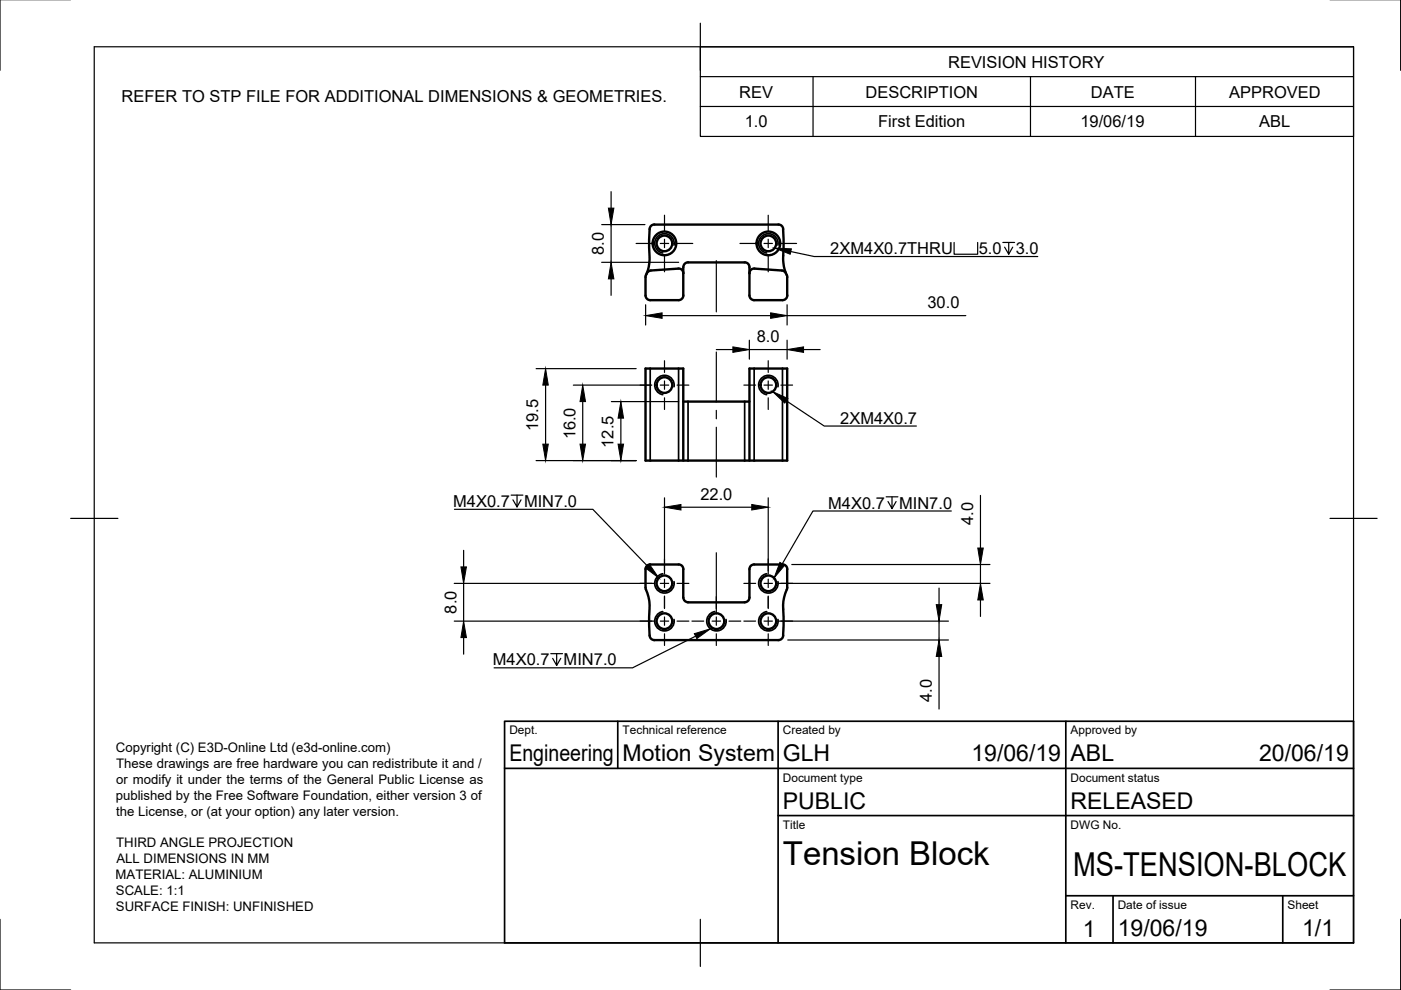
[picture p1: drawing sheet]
<svg xmlns="http://www.w3.org/2000/svg" width="297mm" height="210mm" viewBox="0 0 297 210" stroke-linecap="round" stroke-linejoin="round" font-family="sans-serif">
<!-- layer: Visible -->
<g fill="none" stroke="#000" stroke-width=".51">
<path d="M137.1 58l-.2 .3M144.9 57.9l-.3-.7-.8-.2-5.8 .4-.5 .1-.4 .5M145.9 55.6h12M145.9 55.6a1.04 1.04 0 0 0-1 1v6a1.01 1.01 0 0 1-1 1h-6a1.01 1.01 0 0 1-1-1l.1-4.3M157.9 55.6a1.01 1.01 0 0 1 1 1v6a1.01 1.01 0 0 0 1 1h6a1.01 1.01 0 0 0 1-1l-.1-4.3M165.8 57.4l-6.1-.4-.7 .4-.1 .5M166.1 48.6a1.01 1.01 0 0 0-1.1-1h-26.3a1.09 1.09 0 0 0-1 1.4v6l-.1 1.5-.5 1.5M166.1 54.2l.1 2.3 .6 1.8M144.9 85.1h14M144.9 97.7v-19.6h-8v19.6h30v-19.6h-8v19.6M137.7 134.7l-.1-3.9a11.6 11.6 0 0 0-.7-6.2v-3.9a.97 .97 0 0 1 1-1h6a.97 .97 0 0 1 1 1v6a1.04 1.04 0 0 0 1 1h12a1.01 1.01 0 0 0 1-1v-6a.97 .97 0 0 1 1-1h6a.97 .97 0 0 1 1 1v3.9a11.3 11.3 0 0 0-.8 6.2l-.1 3.9M166.1 134.7a1.01 1.01 0 0 1-1.1 1h-26.3"/>
<circle cx="140.9" cy="51.6" r="1.66"/>
<circle cx="140.9" cy="51.6" r="2.51"/>
<circle cx="162.9" cy="51.6" r="2.51"/>
<circle cx="140.9" cy="81.6" r="1.66"/>
<circle cx="162.9" cy="81.6" r="1.66"/>
<circle cx="140.9" cy="123.7" r="1.66"/>
<circle cx="162.9" cy="131.7" r="1.66"/>
<circle cx="162.9" cy="123.7" r="1.66"/>
</g>
<!-- layer: Visible Narrow -->
<path d="M142.9 52a2.06 2.06 0 0 0-1.7-2.4 2.06 2.06 0 0 0-2.4 1.6 2.06 2.06 0 0 0 1.7 2.4M137.9 78.1v19.6M143.9 78.1v19.6M159.9 78.1v19.6M165.9 78.1v19.6M142.9 82a2.06 2.06 0 0 0-1.7-2.4 2.06 2.06 0 0 0-2.4 1.7 2.06 2.06 0 0 0 1.7 2.4M145.9 85.1v12.6M157.9 85.1v12.6M164.9 82a2.06 2.06 0 0 0-1.6-2.4 2.06 2.06 0 0 0-2.4 1.7 2.06 2.06 0 0 0 1.7 2.4M140.5 121.6a2.06 2.06 0 0 0-1.7 2.4 2.06 2.06 0 0 0 2.4 1.7 2.06 2.06 0 0 0 1.7-2.4M162.6 129.7a2.06 2.06 0 0 0-1.7 2.4 2.06 2.06 0 0 0 2.4 1.6 2.06 2.06 0 0 0 1.6-2.4M162.6 121.6a2.06 2.06 0 0 0-1.7 2.4 2.06 2.06 0 0 0 2.4 1.7 2.06 2.06 0 0 0 1.6-2.4" fill="none" stroke="#000" stroke-width=".36"/>
<!-- layer: Border -->
<path d="M0 -.1v15M297 -.1v15M20 9.9h267v190h-267zM148.5 4.9v10M15 109.9h10M282 109.9h10M0 194.9v15h15M148.5 194.9v10M297 194.9v15h-15" fill="none" stroke="#000" stroke-width=".25"/>
<!-- layer: TitleBlock -->
<path d="M107 152.9h180v47h-180zM131 152.9v10M165 152.9v47M226 152.9v47M107 162.9h180M165 172.9h122M226 189.9h61M236 189.9v10M272 189.9v10" fill="none" stroke="#000" stroke-width=".36"/>
<!-- layer: BOM -->
<path d="M148.5 9.9h138.5v19h-138.5zM148.5 16.2h138.5M172.4 16.2v12.7M218.5 16.2v12.7M253.5 16.2v12.7M148.5 22.6h138.5" fill="none" stroke="#000" stroke-width=".25"/>
<!-- layer: Center Lines -->
<g fill="none" stroke="#000" stroke-width=".25">
<path d="M134.9 51.6h3.3M140 51.6h1.8M140.9 45.6v3.4M140.9 50.7v1.8M140.9 54.3v3.3M143.6 51.6h3.3M151.9 55.3v10.8M156.9 51.6h3.3M162.9 45.6v3.4M140.9 76.5v2.5M151.9 74.6v10.6M162.9 76.5v2.5"/>
<path d="M135.7 81.7h2.5M140 81.7h1.8M140.9 80.8v1.7M140.9 84.3v2.5M143.6 81.7h2.4M151.9 87v1.8M151.9 90.6v10.5M157.7 81.7h2.5M162 81.7h1.8M162.9 80.8v1.7M162.9 84.3v2.5M165.6 81.7h2.4"/>
<path d="M140.9 118.5v2.5M151.9 117.2v13M162.9 118.5v2.5M135.7 123.7h2.5M140 123.7h1.8M140.9 122.8v1.8M140.9 126.4v2.6M143.6 123.7h2.4M154.6 131.7h2.5M157.7 123.7h2.5M157.7 131.7h2.5M162 123.7h1.8"/>
<path d="M162 131.7h1.8M162.9 122.8v1.8M162.9 126.4v2.6M162.9 130.8v1.8M162.9 134.4v2.5M165.6 123.7h2.4M165.6 131.7h2.4"/>
</g>
<!-- layer: Dimensions -->
<g fill="none" stroke="#000" stroke-width=".25">
<path d="M127.6 55.6h16.3M127.6 47.6h9.1M129.6 40.6v3.5M129.6 47.6v8M129.6 59.1v3.5M113.7 78.2h21.2M136.9 64.6v4.3M140.4 66.9h23M151.9 74.1h3.5M158.9 72.1v4.1M158.9 74.1h8M166.9 64.6v4.3"/>
<path d="M166.9 72.1v4.1M166.9 66.9h37.9M170.4 74.1h3.5M113.7 97.7h21.2M115.7 81.7v12.5M121.6 81.7h16.4M123.5 85.1v9.1M129.6 85.1h14.3M131.6 88.7v5.5M98.3 116.7v3.5M140.9 105.6v16.1M144.4 107.5h15"/>
<path d="M162.9 105.6v16.1M167.9 119.7h42M207.9 105v11.2M207.9 119.7v4M96.3 131.7h42.6M96.3 123.7h42.6M98.3 123.7v8M98.3 135.2v3.5M164.9 131.7h36.2M164.9 123.7h45M167 135.7h34.1M199.1 124.7v3.5"/>
<path d="M199.1 131.7v4M199.1 139.2v11.1M207.9 127.2v3.5"/>
</g>
<g fill="#000" stroke="#000" stroke-width=".21">
<path d="M129.6 55.6l.6 3.5h-1.2zM129 44.1h1.2l-.6 3.5zM136.9 66.9l3.5-.6v1.2zM155.4 73.5l3.5 .6-3.5 .6zM163.4 66.3l3.5 .6-3.5 .6zM166.9 74.1l3.5-.6v1.2zM115.1 94.2h1.1l-.5 3.5zM115.7 78.2l.5 3.5h-1.1zM123 94.2h1.1l-.6 3.5zM123.5 81.7l.6 3.4h-1.1zM131 94.2h1.2l-.6 3.5zM131.6 85.1l.6 3.6h-1.2z"/>
<path d="M140.9 107.5l3.5-.5v1.1zM159.4 107l3.5 .5-3.5 .6zM207.3 116.2h1.2l-.6 3.5zM98.3 131.7l.6 3.5h-1.2zM97.7 120.2h1.2l-.6 3.5zM198.5 128.2h1.2l-.6 3.5zM199.1 135.7l.6 3.5h-1.2zM207.9 123.7l.6 3.5h-1.2z"/>
</g>
<!-- layer: Annotations -->
<path d="M163.8 83l3.2 1.5-.6 1zM136.8 120.4l.9-.8 2 2.9zM165.4 119.2l1 .6-2.3 2.8z" fill="#000" stroke="#000" stroke-width=".21"/>
<path d="M167.7 53.3l4.9 1.1h47.4M166.7 85l8.1 5.3h19.5M96.4 108h29.3l11.6 12M108.4 105h2.5M109.6 105v2.5l-.8-1.5M110.5 106l-.9 1.5M187.9 105.3h2.5M189.1 105.3v2.5l-.8-1.5M190 106.3l-.9 1.5M201.7 108.3h-29.3l-6.5 11.2M147.5 134.9l-13.4 6.7h-29.3" fill="none" stroke="#000" stroke-width=".25"/>
<text font-size="13.2" x="103.4" y="142.9">xMIN7.0</text>
<g font-size="7">
<text x="166" y="183.4">Tension Block</text>
<text x="227.5" y="185.8">MS-TENSION-BLOCK</text>
</g>
<text font-size="6.6" x="163" y="55.7">v5.0x3.0x3.0</text>
<g font-size="4.9">
<text x="108" y="161.4">Engineering</text>
<text x="132" y="161.4">Motion System</text>
<text x="166" y="161.4">GLH</text>
<text x="206" y="161.4">19/06/19</text>
<text x="227" y="161.4">ABL</text>
<text x="267" y="161.4">20/06/19</text>
<text x="166" y="171.4">PUBLIC</text>
<text x="227" y="171.4">RELEASED</text>
<text x="229.6" y="198.6">1</text>
<text x="237" y="198.4">19/06/19</text>
<text x="276.1" y="198.6">1/1</text>
</g>
<g font-size="3.5">
<text x="201" y="14.3">REVISION HISTORY</text>
<text x="25.8" y="21.7">REFER TO STP FILE FOR ADDITIONAL DIMENSIONS &amp; GEOMETRIES.</text>
<text x="156.7" y="20.7">REV</text>
<text x="183.5" y="20.7">DESCRIPTION</text>
<text x="231.3" y="20.7">DATE</text>
<text x="260.6" y="20.7">APPROVED</text>
<text x="157.9" y="27">1.0</text>
<text x="186.2" y="27">First Edition</text>
<text x="229.1" y="27">19/06/19</text>
<text x="267" y="27">ABL</text>
<text x="176" y="53.9">2XM4X0.7THRU</text>
<text x="207.5" y="53.9">5.0</text>
<text x="215.3" y="53.9">3.0</text>
<text x="128" y="54" transform="rotate(-90 128 54)">8.0</text>
<text x="196.6" y="65.4">30.0</text>
<text x="160.5" y="72.6">8.0</text>
<text x="178.1" y="89.8">2XM4X0.7</text>
<text x="114.1" y="91.4" transform="rotate(-90 114.1 91.4)">19.5</text>
<text x="122" y="93.2" transform="rotate(-90 122 93.2)">16.0</text>
<text x="130.1" y="94.9" transform="rotate(-90 130.1 94.9)">12.5</text>
<text x="96.1" y="107.5">M4X0.7</text>
<text x="111.1" y="107.5">MIN7.0</text>
<text x="148.5" y="106">22.0</text>
<text x="175.6" y="107.8">M4X0.7</text>
<text x="190.6" y="107.8">MIN7.0</text>
<text x="206.3" y="111.2" transform="rotate(-90 206.3 111.2)">4.0</text>
<text x="96.8" y="130.1" transform="rotate(-90 96.8 130.1)">8.0</text>
<text x="104.5" y="141.1">M4X0.7</text>
<text x="119.5" y="141.1">MIN7.0</text>
<text x="197.5" y="148.9" transform="rotate(-90 197.5 148.9)">4.0</text>
</g>
<g font-size="2.8">
<text x="24.6" y="159.4">Copyright (C) E3D-Online Ltd (e3d-online.com)</text>
<text x="24.6" y="166.2">or modify it under the terms of the General Public License as</text>
<text x="24.6" y="162.8">These drawings are free hardware you can redistribute it and /</text>
<text x="24.5" y="169.6">published by the Free Software Foundation, either version 3 of</text>
<text x="24.7" y="172.9">the License, or (at your option) any later version.</text>
<text x="24.6" y="179.6">THIRD ANGLE PROJECTION</text>
<text x="24.7" y="183">ALL DIMENSIONS IN MM</text>
<text x="24.5" y="186.3">MATERIAL: ALUMINIUM</text>
<text x="24.6" y="189.7">SCALE: 1:1</text>
<text x="24.6" y="193.1">SURFACE FINISH: UNFINISHED</text>
</g>
<g font-size="2.5">
<text x="108" y="155.7">Dept.</text>
<text x="132" y="155.7">Technical reference</text>
<text x="166" y="155.7">Created by</text>
<text x="227" y="155.7">Approved by</text>
<text x="166" y="165.7">Document type</text>
<text x="227" y="165.7">Document status</text>
<text x="166" y="175.7">Title</text>
<text x="227" y="175.7">DWG No.</text>
<text x="227" y="192.7">Rev.</text>
<text x="237" y="192.7">Date of issue</text>
<text x="273" y="192.7">Sheet</text>
</g>
</svg>
